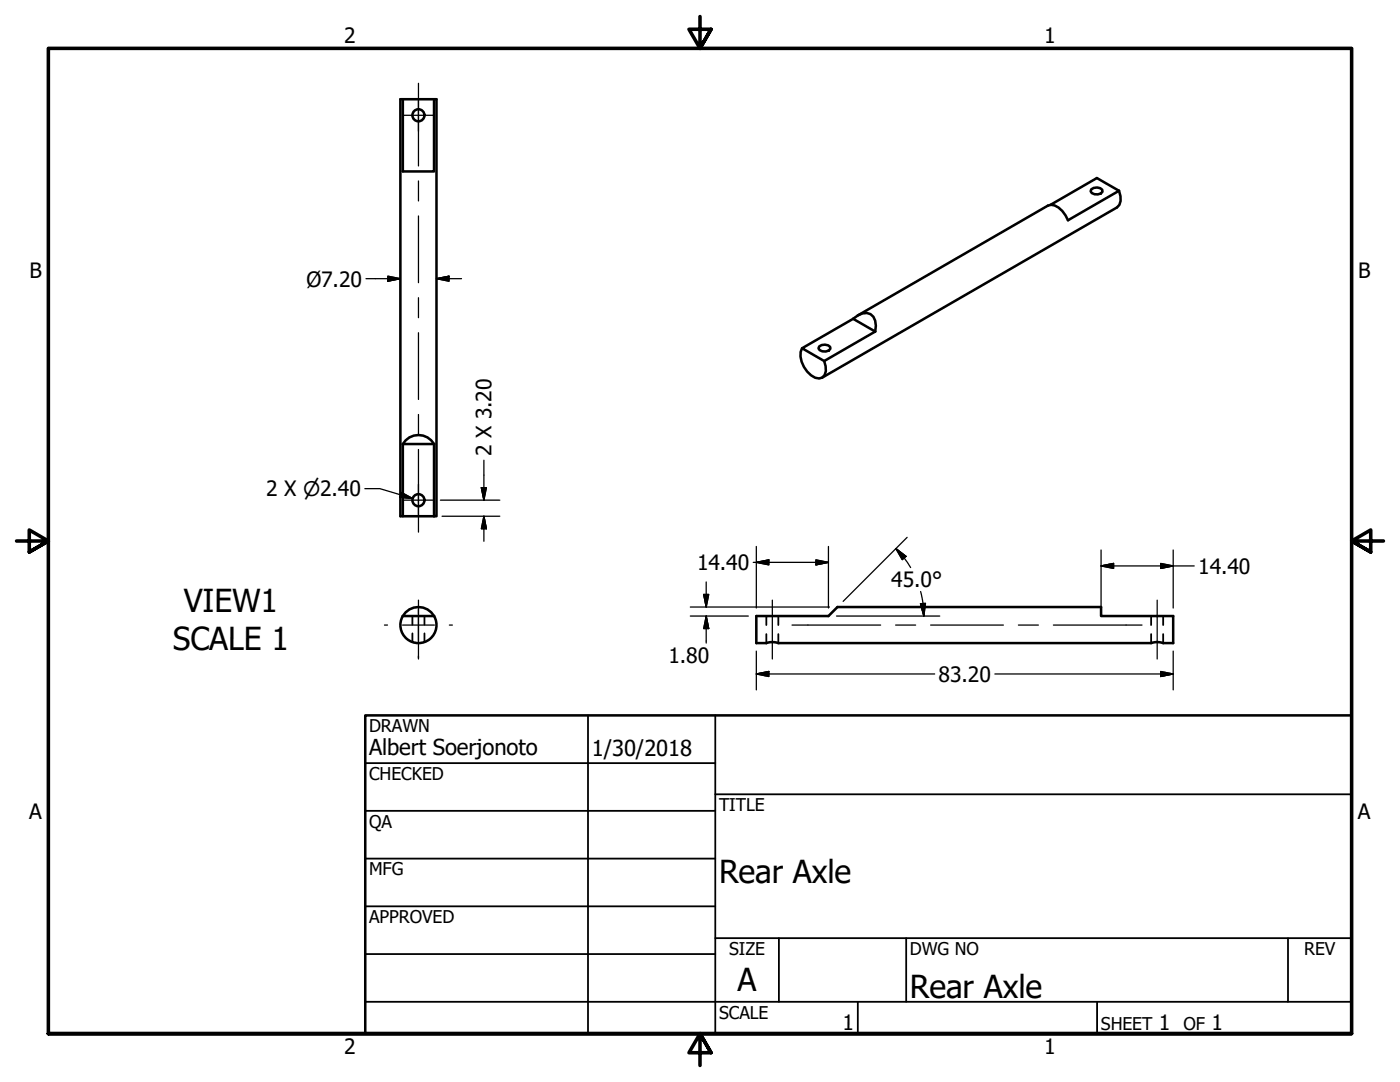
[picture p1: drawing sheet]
<svg xmlns="http://www.w3.org/2000/svg" width="279mm" height="216mm" viewBox="0 0 279 216" stroke-linecap="round" stroke-linejoin="round" font-family="sans-serif">
<!-- layer: Visible (ANSI) -->
<g fill="none" stroke="#000" stroke-width=".51">
<path d="M80.4 19.8v14.4h6.2v-14.4M217.8 37.8a1.66 1.66 0 0 1 2.2 .1v.3a1.47 1.47 0 0 1-2.3 0zM223.3 38.1l-10.2 5.9a4.6 4.6 0 0 0-3.3-3.1l-.7 .1-37.9 21.9M223.3 38.1a2.71 2.71 0 0 1-.4 3.3l-58.8 34M223.3 38.1l-4.4-2.6-9.2 5.4M160.1 69.5a4.2 4.2 0 0 0 1 4.7 2.56 2.56 0 0 0 3 1.1 2.7 2.7 0 0 0 .4-3.3M163.5 69.1a1.67 1.67 0 0 1 2.2 .1v.4a1.48 1.48 0 0 1-2.4-.1zM170.3 63.6a3.1 3.1 0 0 1 3.4-.9 3.1 3.1 0 0 1 1 3.5M170.3 63.6l-10.2 5.9 4.4 2.5M170.3 63.6l4.4 2.6M174.7 66.2l-10.2 5.8M80.4 88.6a3.6 3.6 0 0 1 6.2 0"/>
<path d="M80.4 88.6v14.4h6.2M80.4 88.6h6.2M86.6 88.6v14.4M80.4 103h-.5v-83.2h7.2v83.2h-.5M80.4 122.9a3.6 3.6 0 0 0 3.1 5.4 3.6 3.6 0 0 0 3.1-5.4M80.4 122.9a3.6 3.6 0 0 1 6.2 0M80.4 122.9h6.2M150.9 122.9h14.4l1.8-1.8h52.6v1.8h14.4v5.4h-2a3.7 3.7 0 0 0-2.4 0h-74.4a3.7 3.7 0 0 0-2.4 0h-2z"/>
<circle cx="83.5" cy="23" r="1.2"/>
<circle cx="83.5" cy="99.8" r="1.2"/>
</g>
<!-- layer: Hidden (ANSI) -->
<path d="M82.3 122.9v1.8M82.3 126.4v1.7M84.7 122.9v1.8M84.7 126.4v1.7M152.9 122.9v1.8M152.9 126.5v1.8M155.3 122.9v1.8M155.3 126.5v1.8M229.7 122.9v1.8M229.7 126.5v1.8M232.1 122.9v1.8M232.1 126.5v1.8" fill="none" stroke="#000" stroke-width=".36"/>
<!-- layer: Border (ANSI) -->
<path d="M139.7 3.3v6.4l-2.2-3.9h4.4l-2.2 3.9 2.2-3.9M3.3 107.9h6.4l-3.9-2.2v4.5l3.9-2.3-3.9 2.3M276.1 107.9h-6.4l3.9-2.2v4.5l-3.9-2.3 3.9 2.3M9.7 206.2v-196.5h260v196.5h-260h260M141.9 210.1l-2.2-3.9 2.2 3.9h-4.4l2.2-3.9v6.4" fill="none" stroke="#000" stroke-width=".71"/>
<!-- layer: Title (ANSI) -->
<g fill="none" stroke="#000" stroke-width=".36">
<path d="M72.9 152.3h69.8M117.3 142.7v63.5M142.7 158.5h127M142.7 142.7v63.5M72.9 161.8h69.8M72.9 171.3h69.8M72.9 199.9h196.8M72.9 180.8h69.8M72.9 190.4h69.8M142.7 187.2h127M155.4 187.2v12.7M171.2 199.9v6.3"/>
<path d="M180.8 187.2v12.7M218.9 199.9v6.3M257 187.2v12.7"/>
</g>
<path d="M72.9 142.7h196.8v63.5h-196.8z" fill="none" stroke="#000" stroke-width=".51"/>
<!-- layer: Dimension (ANSI) -->
<g fill="none" stroke="#000" stroke-width=".25">
<path d="M73 55.6h6.9M77.4 55.1l2.5 .5-2.5 .5zM87.1 55.6l2.5-.5v1zM87.1 55.6h5M72.8 97.5h3l6.6 2M80.1 98.3l2.3 1.2-2.6-.3zM87.9 99.8h11.8M96.1 97.3h1l-.5 2.5zM96.6 91.8v8M88.2 103h11.5M96.6 103l.5 2.5h-1zM96.6 103v5"/>
<path d="M140.4 118.6h1l-.5 2.5zM140.9 116.1v5M150.3 112.2h15M150.9 112.2l2.5-.5v1zM150.9 109v12.3M162.8 111.7l2.5 .5-2.5 .5zM165.3 109v12.3M178.8 109.5l2 1.5-.7 .7zM178.8 109.5l1.6 1.8 1.3 1.9M181 107.2l-12.7 12.8M183.7 118l.5 2.4 .2 2.5M219.7 112.9l2.5-.5v1z"/>
<path d="M219.7 112.9h18.6M219.7 109.7v11.6M231.6 112.4l2.5 .5-2.5 .5zM234.1 109.7v11.6M137.8 122.9h11.5M137.8 121.1h16.2M140.9 122.9l.5 2.5h-1zM140.9 122.9v5.4M150.9 134.5l2.5-.5v1zM150.9 134.5h35.6M150.9 129.9v7.8M154.2 121.1h11.3"/>
<path d="M166.9 122.9h20.6M183.7 120.5l1-.1-.3 2.5zM198.5 134.5h35.6M231.6 134l2.5 .5-2.5 .5zM234.1 129.9v7.8"/>
</g>
<g fill="#000" stroke="#000" stroke-width=".25">
<path d="M77.4 56.1l2.5-.5zM77.4 55.1l2.5 .5-2.5 .5zM87.1 55.6l2.5-.5zM87.1 55.6l2.5-.5v1zM79.8 99.2l2.6 .3zM80.1 98.3l2.3 1.2-2.6-.3zM96.1 97.3l.5 2.5zM96.1 97.3h1l-.5 2.5zM96.6 103l.5 2.5zM96.6 103l.5 2.5h-1zM140.4 118.6l.5 2.5zM140.4 118.6h1l-.5 2.5z"/>
<path d="M150.9 112.2l2.5-.5zM150.9 112.2l2.5-.5v1zM162.8 112.7l2.5-.5zM162.8 111.7l2.5 .5-2.5 .5zM178.8 109.5l2 1.5zM178.8 109.5l2 1.5-.7 .7zM219.7 112.9l2.5-.5zM219.7 112.9l2.5-.5v1zM231.6 113.4l2.5-.5zM231.6 112.4l2.5 .5-2.5 .5zM140.9 122.9l.5 2.5zM140.9 122.9l.5 2.5h-1z"/>
<path d="M150.9 134.5l2.5-.5zM150.9 134.5l2.5-.5v1zM183.7 120.5l.7 2.4zM183.7 120.5l1-.1-.3 2.5zM231.6 135l2.5-.5zM231.6 134l2.5 .5-2.5 .5z"/>
</g>
<!-- layer: Center Mark (ANSI) -->
<path d="M83.5 19.8v6.4M80.3 23h6.4M80.3 99.8h6.4M83.5 96.6v6.4M76.7 124.7h.6M80.3 124.7h6.4M83.5 121.5v6.4M83.5 130.9v.6M89.7 124.7h.6" fill="none" stroke="#000" stroke-width=".25"/>
<!-- layer: Centerline (ANSI) -->
<g fill="none" stroke="#000" stroke-width=".25">
<path d="M83.5 16.6v16.5M83.5 36.1v4M83.5 43.1v13.3M83.5 59.4v4M83.5 66.4v13.3M83.5 82.7v4M83.5 89.7v16.5M83.5 119.8v11.5M154.1 119.8v11.7M230.9 119.8v11.7M158.1 124.7h17.6M178.7 124.7h4"/>
<path d="M185.7 124.7h14.5M203.2 124.7h4M210.2 124.7h17.7"/>
</g>
<g font-size="6.3">
<text x="36.7" y="122.1">VIEW1</text>
<text x="34.5" y="129.6">SCALE 1</text>
<text x="143.5" y="176.3">Rear Axle</text>
<text x="147.2" y="197.7">A</text>
<text x="181.6" y="199">Rear Axle</text>
</g>
<g font-size="4.4">
<text x="73.7" y="150.6">Albert Soerjonoto</text>
<text x="118.1" y="150.8">1/30/2018</text>
</g>
<g font-size="4.2">
<text x="68.7" y="8.6">2</text>
<text x="208.4" y="8.6">1</text>
<text x="5.9" y="55.5">B</text>
<text x="61.1" y="57.3">Ø7.20</text>
<text x="271" y="55.5">B</text>
<text x="98.1" y="91" transform="rotate(-90 98.1 91)">2 X 3.20</text>
<text x="53.1" y="99">2 X ⌀2.40</text>
<text x="139.1" y="113.7">14.40</text>
<text x="177.9" y="117.2">45.0°</text>
<text x="239.1" y="114.4">14.40</text>
<text x="133.4" y="132.2">1.80</text>
<text x="187.3" y="136">83.20</text>
<text x="5.8" y="163.4">A</text>
<text x="271" y="163.4">A</text>
<text x="168.1" y="205.5">1</text>
<text x="231.3" y="205.4">1</text>
<text x="241.8" y="205.4">1</text>
<text x="68.7" y="210.3">2</text>
<text x="208.4" y="210.3">1</text>
</g>
<g font-size="3.5">
<text x="73.7" y="146">DRAWN</text>
<text x="73.7" y="155.6">CHECKED</text>
<text x="143.5" y="161.8">TITLE</text>
<text x="73.7" y="165.2">QA</text>
<text x="73.7" y="174.7">MFG</text>
<text x="73.7" y="184.2">APPROVED</text>
<text x="145.5" y="190.5">SIZE</text>
<text x="181.6" y="190.6">DWG NO</text>
<text x="260.3" y="190.5">REV</text>
<text x="143.5" y="203.2">SCALE</text>
<text x="219.7" y="205.4">SHEET</text>
<text x="236.2" y="205.4">OF</text>
</g>
</svg>
